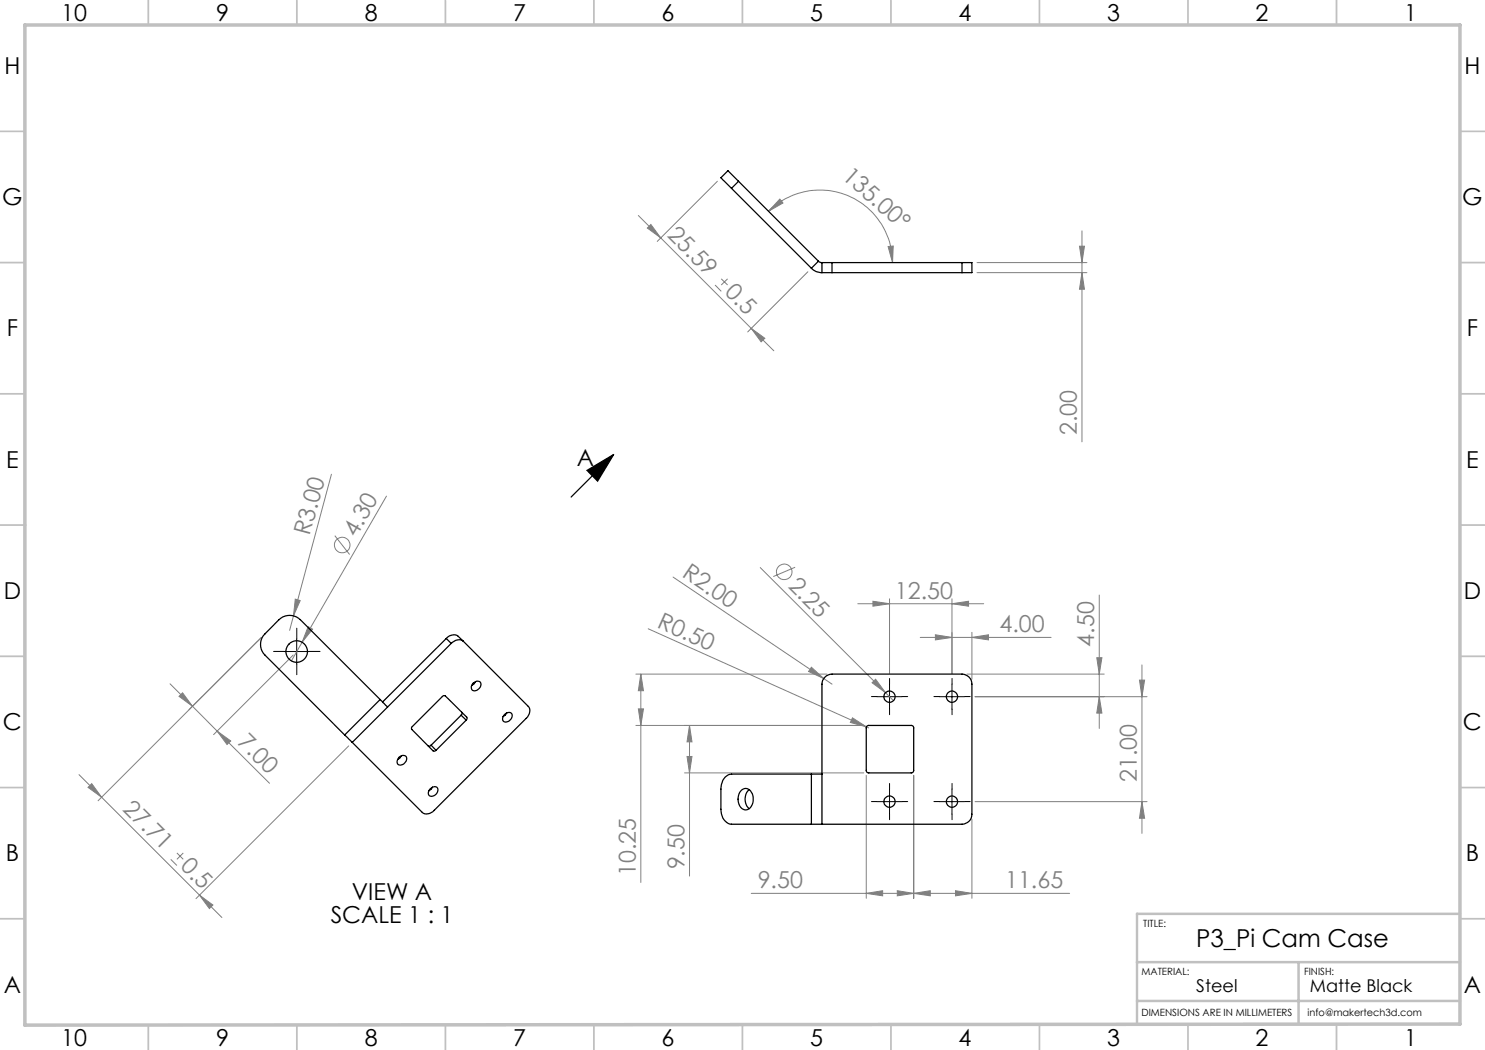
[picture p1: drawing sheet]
<svg xmlns="http://www.w3.org/2000/svg" width="297mm" height="210mm" viewBox="0 0 297 210" stroke-linecap="round" stroke-linejoin="round" font-family="sans-serif">
<g fill="none" stroke="#808080" stroke-width=".2">
<path d="M143.5 36.3l-12.1 12M156 39.8l.6 .8-2.9 1.7zM127.7 43.1l4.5 4.5M129.5 45.6l.7-.7 2 2.7zM132.2 47.6l18 18.1M143 57l1.3 1.3M144.3 55.8l1.2 1.2M145.5 55.8l-1.2 1.2M153.7 42.3a14.5 14.5 0 0 1 15.8-3.2 14.5 14.5 0 0 1 9 13.4M161.6 54.4l-12.1 12M177.6 49.3l1-.1-.1 3.3zM195.4 52.5h22"/>
<path d="M195.4 54.5h22M215.9 49.2h1l-.5 3.3zM216.4 54.5l.5 3.3h-1zM216.4 46.2v42.2M150.2 65.7l2.8 2-.8 .7zM150.2 65.7l4.6 4.5M66.3 94.9l-7.6 28.2M77.3 99.2l-16.9 29.2M59.1 119.8l.9 .3-1.3 3zM67 107.1l2.9 3.8M134.6 115.4l30.1 20.3M152 113.5l26.7 26.6"/>
<path d="M159 113.4l-4.3 1.9M177.9 119.8v14.9M190.4 119.8v14.9M219.9 119v26.7M34 136.8l4.5 4.4M35.8 139.3l.7-.7 2 2.6zM52.3 127.5l-32.7 32.7M58.6 131l-15.9 15.9M58.7 123.1l-.8 3M60.4 128.4l-2.1 3.8M61.6 125.3l.9 .5-2.1 2.6zM127.2 134.8h38.2"/>
<path d="M128.2 134.8v41.7M128.2 134.8l.5 3.3h-1zM129.6 125.8l43.7 19.6M162.3 133.4l2.4 2.3-3-1.4zM164.7 135.7l1.7 1.1M171.6 120.7h25.1M174.4 136.6l.7-.8 2 2.7zM174.6 120.3l3.3 .4-3.3 .5zM184 127.5h26.2M187.1 127l3.3 .5-3.3 .5zM190.4 120.7l3.3-.4v.9zM193.4 134.8h27.4"/>
<path d="M194.4 127.5l3.3-.5v1zM194.4 126.5v9.3M195 139.3h34.4M219.4 131.5h1l-.5 3.3zM219.9 139.3l.5 3.3h-1zM227.9 136h1l-.5 3.3zM228.4 133v33.7M15.8 154.9l24.1 24.1M17.6 157.5l.7-.8 2 2.7zM38.5 141.2l4.9 5M43.4 146.2l10.5 10.5M43.4 146.2l2.7 2-.7 .7z"/>
<path d="M69.7 149.2l-30.5 30.5M127.2 145.1h45.6M127.7 141.8h1l-.5 3.3zM136.9 154.6h35.9M137.4 151.3h1l-.5 3.3zM137.9 145.1v30.1M137.9 145.1l.5 3.3h-1zM170.5 143.6l2.8 1.8-3.2-.9zM173.2 155.1v24.6M173.3 145.4l.4 .2M182.7 155.1v24.6M34.1 171.9l1.3 1.2"/>
<path d="M35.4 170.6l1.3 1.3M36.7 170.6l-1.3 1.3M39.9 179l2.7 2-.7 .7zM39.9 179l4.5 4.5M150.2 178.7h63.7M173.2 178.7l3.3-.6v1.1zM179.5 178.1l3.2 .6-3.2 .5zM182.7 178.7l3.4-.6v1.1zM191.1 178.1l3.3 .6-3.3 .5zM194.4 163.8v15.9M195 160.3h34.4M228.4 160.3l.5 3.3h-1z"/>
<circle cx="68.4" cy="109" r="1.55"/>
<circle cx="156.9" cy="114.4" r="1.56"/>
</g>
<path d="M117.4 94.1l5.3-3.2-3.2 5.3zM122.7 90.9l-8.5 8.5" fill="none" stroke="#000" stroke-width=".25"/>
<g fill="none" stroke="#000" stroke-width=".2" stroke-dasharray="15.2 1.3 1.3 1.3">
<path d="M56.9 130.3h-2.2M59.4 127.8v-2.2M59.4 132.8v2.1M61.9 130.3h2.1M175.4 139.3h-1.1M177.9 136.8v-1.1M180.4 139.3h1.1M187.9 139.3h-1.1M190.4 136.8v-1.1M192.9 139.3h1.1M177.9 157.8v-1.1M177.9 141.8v1.1"/>
<path d="M190.4 141.8v1.1M190.4 157.8v-1.1M175.4 160.3h-1.1M177.9 162.8v1.1M180.4 160.3h1.1M187.9 160.3h-1.1M190.4 162.8v1.1M192.9 160.3h1.1"/>
</g>
<path d="M56.8 130.3h5M59.3 127.8v5M175.4 139.3h5M177.9 136.8v5M187.9 139.3h5M190.4 136.8v5M177.9 157.8v5M190.4 157.8v5M175.4 160.3h5M187.9 160.3h5" fill="none" stroke="#000" stroke-width=".2"/>
<g fill="none" stroke="#c0c0c0" stroke-width=".35">
<path d="M29.7 0v5M59.4 0v5M89.1 0v5M118.8 0v5M148.5 0v5M178.2 0v5M207.9 0v5M237.6 0v5M267.3 0v5M0 26.3h5M292 26.3h5M0 52.5h5"/>
<path d="M292 52.5h5M0 78.8h5M292 78.8h5M0 105h5M5 105h.1M292 105h.1M292 105h5M0 131.3h5M292 131.3h5M0 157.5h5M292 157.5h5M0 183.8h5"/>
<path d="M292 183.8h5M29.7 205v5M59.4 205v5M89.1 205v5M118.8 205v5M148.5 205h.1M148.5 205v5M178.2 205v5M207.9 205v5M237.6 205v5M267.3 205v5"/>
</g>
<path d="M227.4 192.4h64.6M259.7 192.4v12.4M292 182.8h-64.6v22M227.4 200.2h64.6" fill="none" stroke="#c0c0c0" stroke-width=".5"/>
<path d="M5 5h287v199.8l-287 .2z" fill="none" stroke="#c0c0c0" stroke-width=".7"/>
<path d="M117.4 94.1l5.3-3.2-3.2 5.3z" fill="#000"/>
<g fill="#808080">
<path d="M174.4 136.6l.7-.8 2 2.7z"/>
<path d="M162.3 133.4l2.4 2.3-3-1.4z"/>
<path d="M170.5 143.6l2.8 1.8-3.2-.9z"/>
<path d="M61.6 125.3l.9 .5-2.1 2.6z"/>
<path d="M59.1 119.8l.9 .3-1.3 3z"/>
<path d="M177.6 49.3l1-.1-.1 3.3zM156 39.8l.6 .8-2.9 1.7z"/>
<path d="M194.4 127.5l3.3-.5v1zM187.1 127l3.3 .5-3.3 .5z"/>
<path d="M227.9 136h1l-.5 3.3zM228.4 160.3l.5 3.3h-1zM219.4 131.5h1l-.5 3.3zM219.9 139.3l.5 3.3h-1zM128.2 134.8l.5 3.3h-1zM127.7 141.8h1l-.5 3.3zM137.9 145.1l.5 3.3h-1zM137.4 151.3h1l-.5 3.3z"/>
<path d="M215.9 49.2h1l-.5 3.3zM216.4 54.5l.5 3.3h-1z"/>
<path d="M35.8 139.3l.7-.7 2 2.6zM43.4 146.2l2.7 2-.7 .7z"/>
<path d="M129.5 45.6l.7-.7 2 2.7zM150.2 65.7l2.8 2-.8 .7z"/>
<path d="M17.6 157.5l.7-.8 2 2.7zM39.9 179l2.7 2-.7 .7z"/>
<path d="M174.6 120.3l3.3 .4-3.3 .5zM190.4 120.7l3.3-.4v.9zM173.2 178.7l3.3-.6v1.1zM179.5 178.1l3.2 .6-3.2 .5zM182.7 178.7l3.4-.6v1.1zM191.1 178.1l3.3 .6-3.3 .5z"/>
</g>
<g fill="none" stroke="#000" stroke-width=".25">
<path d="M146.3 37.7l16 15.9M147.7 36.3l-2.1-2.2-1.4 1.5 2.1 2.1M147.7 36.3l-1.4 1.4M147.7 36.3l16 15.9M162.3 53.6a2.73 2.73 0 0 0 2.1 .9M163.7 52.2l.7 .3M163.7 52.2l-1.4 1.4M164.4 54.5h2M164.4 52.5h2M164.4 52.5v2M166.4 52.5v2M166.4 54.5h26"/>
<path d="M166.4 52.5h26M192.4 52.5h2v2h-2M192.4 52.5v2M76 139.9l-16-16a3.1 3.1 0 0 0-4.2 0l-2.8 2.9a2.98 2.98 0 0 0 0 4.2l15.9 16M76 139.9l1.5 1.5M76 139.9l-7.1 7.1M89.3 127.7a1.78 1.78 0 0 1 2.4-.4l1 1M89.3 127.7l-12.8 12.7M89.3 127.7l.9 1M90.2 128.7l-19.8 19.8M92.7 128.3l13 13a1.79 1.79 0 0 1-.5 2.4l-18.3 18.4a1.78 1.78 0 0 1-2.4 .4l-14.1-14M92.7 128.3a1.83 1.83 0 0 0-2.5 .4"/>
<path d="M94.7 136.6a.85 .85 0 0 1 .8-.4 .85 .85 0 0 1 .7 .7 1.23 1.23 0 0 1-1.8 1l-.1-.6zM95.1 136.3l-.7 .8M165 135.4l.6-.4 .8-.2h26a1.99 1.99 0 0 1 2 2v26a1.99 1.99 0 0 1-2 2h-28v-28a1.78 1.78 0 0 1 .6-1.4zM68.9 147l1.5 1.5M79.8 151.5a.85 .85 0 0 1 .9-.4 .85 .85 0 0 1 .7 .6 1.22 1.22 0 0 1-1.9 1.1l-.1-.7zM80.3 151.2l-.8 .7M85.9 157.9a.97 .97 0 0 1 1.7-.1 1.2 1.2 0 0 1-.5 1.2 1.2 1.2 0 0 1-1.3 0l-.1-.4zM86.2 149l-.4 .3-.2-.2M86.2 149l1 1.1M86.5 157.4l-.7 .8M92.2 143l1 1M92.2 143l-6 6"/>
<path d="M92.3 142.4l.1 .3-.2 .3M93.2 144l.2-.3-.1-.3-4.3-4.2-.3-.1-6.4 6.3v.5l4.3 4.3h.3l.3-.1M93.2 144l-6 6.1M100.8 143.1a.97 .97 0 0 1 1.6-.2 1.2 1.2 0 0 1-.5 1.2 1.2 1.2 0 0 1-1.3 .1l-.1-.4zM101.4 142.6l-.8 .7M148.4 158a1.41 1.41 0 0 1 2.2 1.1 2.2 2.2 0 0 1-1.5 2.9 2.31 2.31 0 0 1-1.1-3.5zM149.8 157.9a2.64 2.64 0 0 0 0 3.8M162.3 154.8h2.1M162.3 154.8h-16a2.71 2.71 0 0 0-2.1 3v4a2.71 2.71 0 0 0 2.1 3h16M162.3 154.8v10M173.3 145.3l.3-.2 8.9 .1 .2 .3v8.9l-.3 .2-8.9-.1-.3-.3zM162.3 164.8h2.1"/>
<circle cx="59.3" cy="130.3" r="2.15"/>
<circle cx="177.9" cy="139.3" r="1.12"/>
<circle cx="190.4" cy="139.3" r="1.12"/>
<circle cx="177.9" cy="160.3" r="1.12"/>
<circle cx="190.4" cy="160.3" r="1.12"/>
</g>
<text font-size="4.9" x="239.2" y="189.4">P3_Pi Cam Case</text>
<g font-size="4.7">
<text x="12.2" y="4.2">10</text>
<text x="43.2" y="4.2">9</text>
<text x="72.9" y="4.2">8</text>
<text x="102.6" y="4.2">7</text>
<text x="132.3" y="4.2">6</text>
<text x="162" y="4.2">5</text>
<text x="191.7" y="4.2">4</text>
<text x="221.4" y="4.2">3</text>
<text x="251.1" y="4.2">2</text>
<text x="280.8" y="4.2">1</text>
<text x=".9" y="14.8">H</text>
<text x="292.9" y="14.8">H</text>
<text x=".5" y="41">G</text>
<text x="292.4" y="41">G</text>
<text x="1.4" y="67.3">F</text>
<text x="293.4" y="67.3">F</text>
<text x="1.2" y="93.5">E</text>
<text x="115.4" y="93.2">A</text>
<text x="293.2" y="93.5">E</text>
<text x=".8" y="119.8">D</text>
<text x="292.8" y="119.8">D</text>
<text x=".6" y="146">C</text>
<text x="292.6" y="146">C</text>
<text x="1.2" y="172.3">B</text>
<text x="293.2" y="172.3">B</text>
<text x="66.1" y="184.6">SCALE 1 : 1</text>
<text x="70.4" y="180">VIEW A</text>
<text x=".8" y="198.5">A</text>
<text x="292.8" y="198.5">A</text>
<text x="12.2" y="209.2">10</text>
<text x="43.2" y="209.2">9</text>
<text x="72.9" y="209.2">8</text>
<text x="102.6" y="209.2">7</text>
<text x="132.3" y="209.2">6</text>
<text x="162" y="209.2">5</text>
<text x="191.7" y="209.2">4</text>
<text x="221.4" y="209.2">3</text>
<text x="251.1" y="209.2">2</text>
<text x="280.8" y="209.2">1</text>
</g>
<g font-size="4.7" fill="#808080">
<text x="168.2" y="35.5" transform="rotate(41 168.2 35.5)">135.00°</text>
<text x="133.3" y="47.1" transform="rotate(45 133.3 47.1)">25.59</text>
<text x="144.8" y="58.6" transform="rotate(45 144.8 58.6)">0.5</text>
<text x="215.4" y="87" transform="rotate(-90 215.4 87)">2.00</text>
<text x="61.9" y="107.3" transform="rotate(-75 61.9 107.3)">R3.00</text>
<text x="71.2" y="107.6" transform="rotate(-60 71.2 107.6)">4.30</text>
<text x="136.3" y="115.3" transform="rotate(34 136.3 115.3)">R2.00</text>
<text x="157.5" y="117.4" transform="rotate(45 157.5 117.4)">2.25</text>
<text x="179" y="119.7">12.50</text>
<text x="131.2" y="125.4" transform="rotate(24 131.2 125.4)">R0.50</text>
<text x="199.9" y="126.4">4.00</text>
<text x="218.9" y="129.3" transform="rotate(-90 218.9 129.3)">4.50</text>
<text x="47.3" y="148.6" transform="rotate(45 47.3 148.6)">7.00</text>
<text x="24.4" y="162" transform="rotate(45 24.4 162)">27.71</text>
<text x="227.4" y="156.4" transform="rotate(-90 227.4 156.4)">21.00</text>
<text x="35.9" y="173.5" transform="rotate(45 35.9 173.5)">0.5</text>
<text x="136.9" y="173.9" transform="rotate(-90 136.9 173.9)">9.50</text>
<text x="127.2" y="175.2" transform="rotate(-90 127.2 175.2)">10.25</text>
<text x="151.5" y="177.6">9.50</text>
<text x="201" y="177.6">11.65</text>
</g>
<g font-size="3.5">
<text x="239.3" y="198.3">Steel</text>
<text x="262" y="198.3">Matte Black</text>
</g>
<g font-size="2">
<text x="228.7" y="185.4">TITLE:</text>
<text x="228.3" y="195">MATERIAL:</text>
<text x="260.8" y="195">FINISH:</text>
<text x="228.3" y="203.2">DIMENSIONS ARE IN MILLIMETERS</text>
<text x="261.5" y="203.2">info@makertech3d.com</text>
</g>
</svg>
